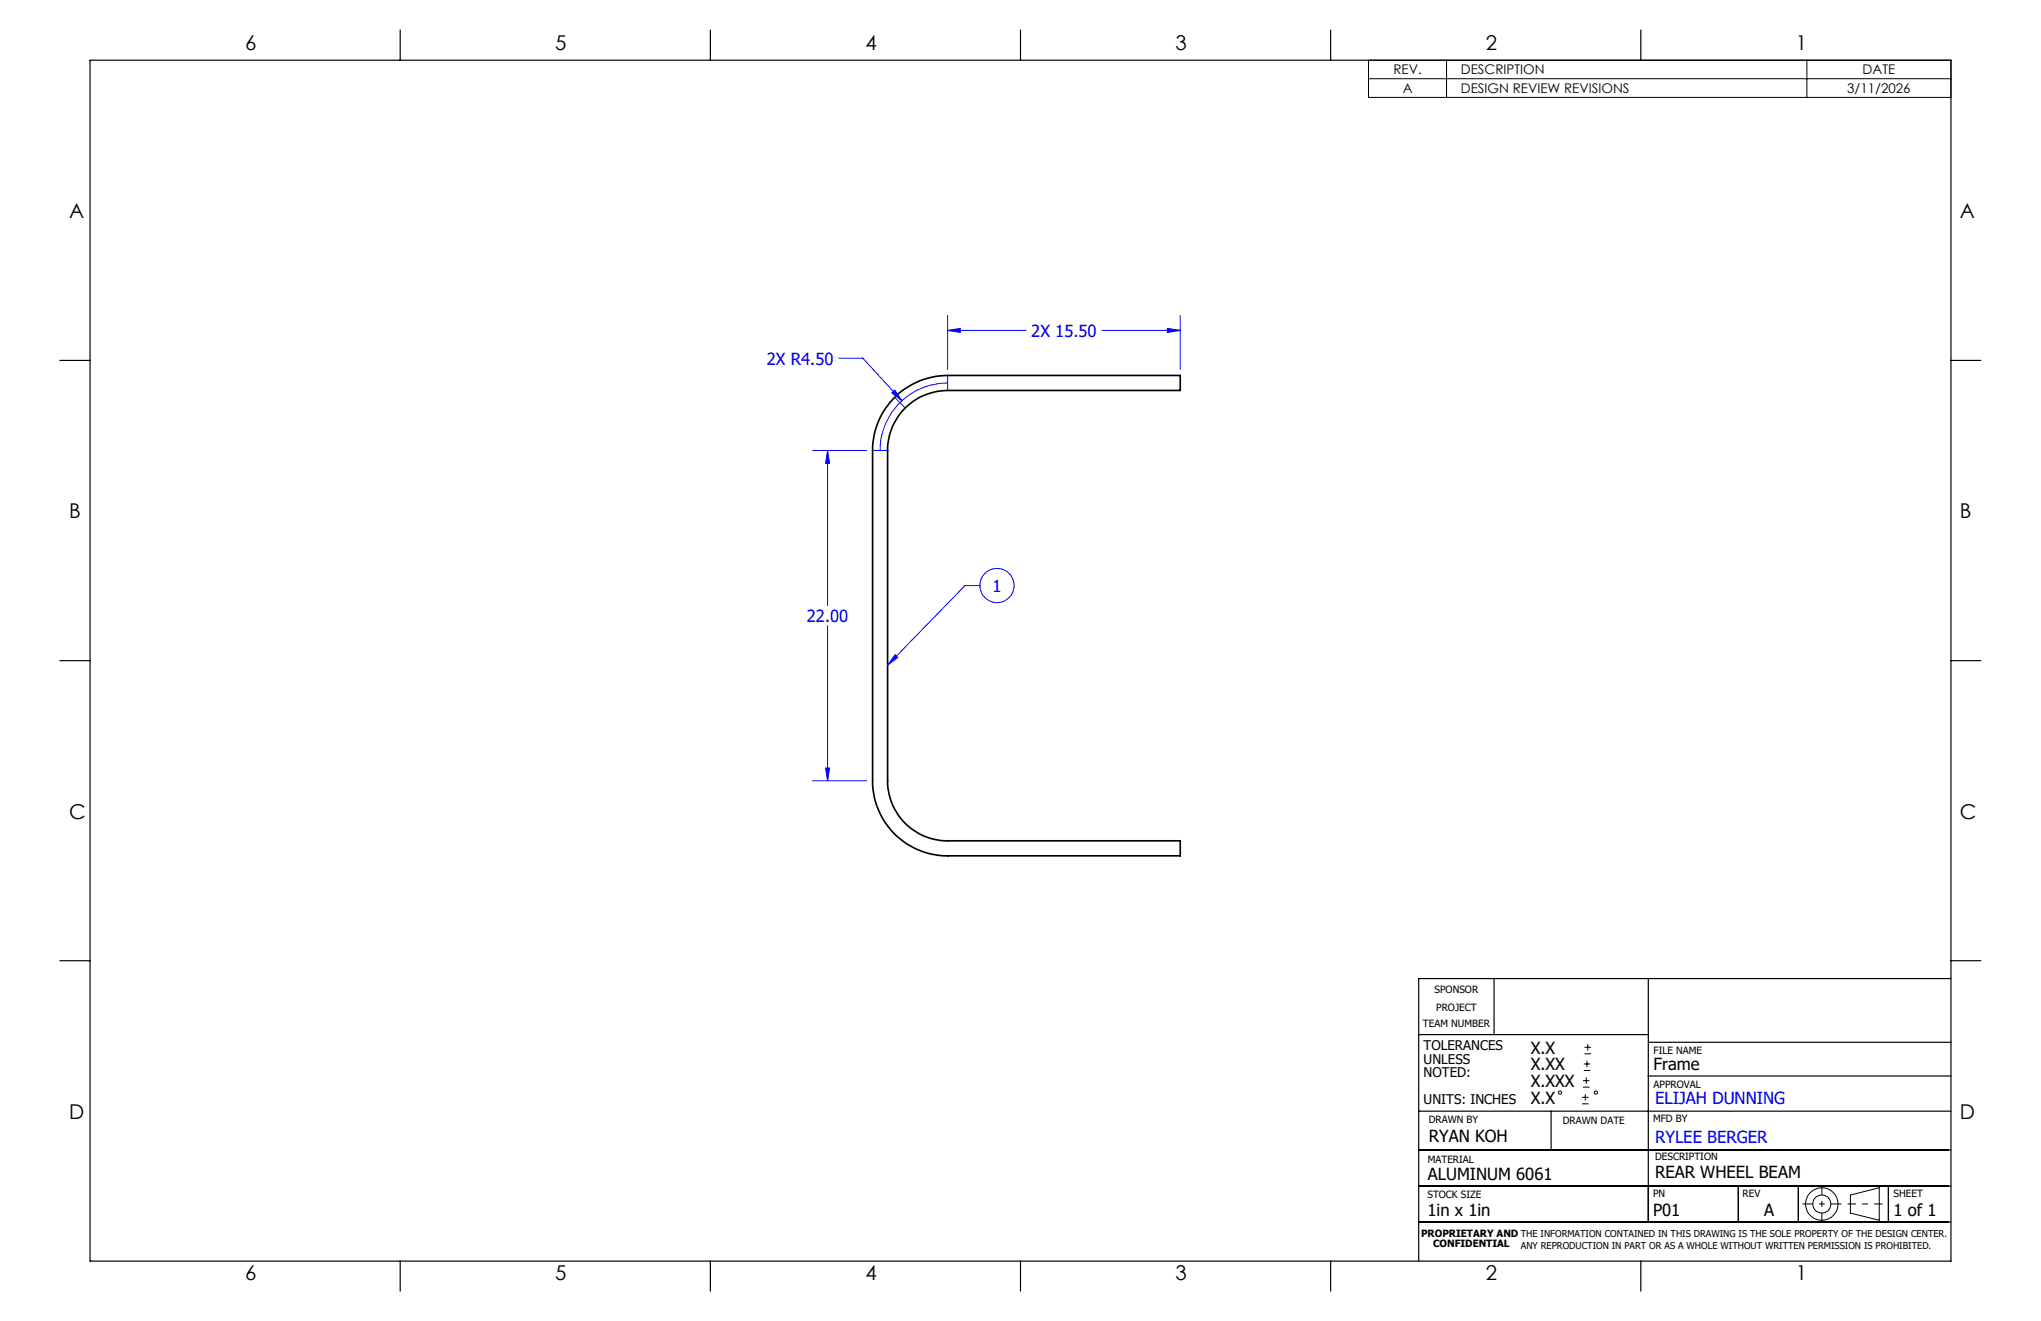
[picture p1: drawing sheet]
<svg xmlns="http://www.w3.org/2000/svg" width="432mm" height="279mm" viewBox="0 0 432 279" stroke-linecap="round" stroke-linejoin="round" font-family="sans-serif">
<path d="M188.9 84.4a16 16 0 0 1 11.6-5h49.2v3.2h-49.2a12.7 12.7 0 0 0-12.7 12.7v69.8a12.6 12.6 0 0 0 12.7 12.7h49.2v3.2h-49.2a15.8 15.8 0 0 1-15.9-15.9v-69.8a16 16 0 0 1 4.3-10.9z" fill="none" stroke="#000" stroke-width=".35"/>
<g fill="none" stroke="#000" stroke-width=".21">
<path d="M289.5 12.7h123.2v7.9h-123.2zM289.5 16.7h123.2M306 12.7v7.9M382.3 12.7v7.9M334.7 233.5h1.4M334.7 232.1h1.4M334.9 229.9h1.4M334.9 228.6h1.4M335.1 226.4h1.3M335.1 225h1.3M335.2 222.9h1.4M335.2 221.5h1.4"/>
<path d="M335.4 231.4v1.4M335.6 227.9v1.3M335.7 224.4v1.3M335.9 220.8v1.4M391.5 252.8l6.1-1.6v6.9l-6.1-1.5z"/>
<circle cx="330" cy="231.1" r=".34"/>
<circle cx="337.6" cy="231.1" r=".35"/>
<circle cx="385.4" cy="254.6" r="1.9"/>
<circle cx="385.4" cy="254.7" r="3.4"/>
</g>
<g fill="none" stroke="#00f" stroke-width=".21">
<path d="M177.4 75.7h5.1l8.3 9.1M200.5 69.9l2.7-.4v.8zM200.5 66.7v11.4M200.5 69.9h16.6M233.1 69.9h16.6M247 69.5l2.7 .4-2.7 .4zM249.7 66.7v11.4M171.9 95.3h11.4M175.1 95.3l.4 2.7h-.8zM175.1 95.3v32.8M188.7 83.1l.6-.6 1.5 2.3zM200.5 81a14.3 14.3 0 0 0-14.3 14.3"/>
<path d="M175.1 132.4v32.7M189.4 138.5l.5 .6-2.1 1.6zM207.3 123.9h-3.1l-16.4 16.8M171.9 165.1h11.4M174.7 162.5h.8l-.4 2.6z"/>
<circle cx="210.9" cy="123.9" r="3.6"/>
</g>
<path d="M381.3 254.6h8.3" fill="none" stroke="#000" stroke-width=".21" stroke-dasharray="15.2 1.3 1.3 1.3" stroke-dashoffset="13" stroke-linecap="butt"/>
<path d="M385.4 250.8v7.7" fill="none" stroke="#000" stroke-width=".21" stroke-dasharray="15.2 1.3 1.3 1.3" stroke-dashoffset="13.3" stroke-linecap="butt"/>
<path d="M390.9 254.6h7.4" fill="none" stroke="#000" stroke-width=".21" stroke-dasharray="15.2 1.3 1.3 1.3" stroke-dashoffset="13.4" stroke-linecap="butt"/>
<path d="M200.5 79.4v3.2M184.6 95.3h3.2M189.3 84.1l2.2 2.2" fill="none" stroke="#00f" stroke-width=".21" stroke-dasharray="15.2 1.3 1.3 1.3" stroke-linecap="butt"/>
<g fill="none" stroke="#000" stroke-width=".25">
<path d="M19 12.7h393.7v254h-393.7zM84.7 6.4v6.3M150.3 6.4v6.3M215.9 6.4v6.3M281.5 6.4v6.3M347.1 6.4v6.3M12.7 76.2h6.3M412.7 76.2h6.4M12.7 139.7h6.3M412.7 139.7h6.4M12.7 203.2h6.3M300.1 218.8h48.6"/>
<path d="M316.1 206.9v11.9M348.7 207v51.5M412.7 207h-112.6v59.7M412.7 203.2h6.4M300.1 235h112.6M328.2 235v8.2M348.7 227.6h64M348.8 220.5h64M300.1 258.5h112.6M300.1 250.9h112.6M300.1 243.2h112.6M367.8 250.9v7.6"/>
<path d="M380.5 250.9v7.6M399.5 250.9v7.6M84.7 266.7v6.4M150.3 266.7v6.4M215.9 266.7v6.4M281.5 266.7v6.4M347.1 266.7v6.4"/>
</g>
<g fill="#00f">
<path d="M188.7 83.1l.6-.6 1.5 2.3z"/>
<path d="M200.5 69.9l2.7-.4v.8zM247 69.5l2.7 .4-2.7 .4zM174.7 162.5h.8l-.4 2.6zM175.1 95.3l.4 2.7h-.8zM189.4 138.5l.5 .6-2.1 1.6z"/>
</g>
<g font-size="4.3">
<text x="51.9" y="10.7">6</text>
<text x="117.5" y="10.7">5</text>
<text x="183.1" y="10.7">4</text>
<text x="248.7" y="10.7">3</text>
<text x="314.3" y="10.7">2</text>
<text x="379.9" y="10.7">1</text>
<text x="14.6" y="46.1">A</text>
<text x="414.7" y="46.1">A</text>
<text x="14.6" y="109.6">B</text>
<text x="414.7" y="109.6">B</text>
<text x="14.6" y="173.1">C</text>
<text x="414.7" y="173.1">C</text>
<text x="14.6" y="236.6">D</text>
<text x="414.7" y="236.6">D</text>
<text x="51.9" y="270.8">6</text>
<text x="117.5" y="270.8">5</text>
<text x="183.1" y="270.8">4</text>
<text x="248.7" y="270.8">3</text>
<text x="314.3" y="270.8">2</text>
<text x="379.9" y="270.8">1</text>
</g>
<g font-size="3.5" fill="#00f">
<text x="218.2" y="71.3">2X 15.50</text>
<text x="162.2" y="77.1">2X R4.50</text>
<text x="210" y="125.1">1</text>
<text x="170.7" y="131.6">22.00</text>
<text x="350.1" y="233.5">ELIJAH DUNNING</text>
<text x="350.1" y="241.7">RYLEE BERGER</text>
</g>
<g font-size="3.5">
<text x="323.8" y="222.9">X.X</text>
<text x="323.8" y="226.4">X.XX</text>
<text x="349.8" y="226.4">Frame</text>
<text x="323.8" y="229.9">X.XXX</text>
<text x="323.8" y="233.5">X.X</text>
<text x="302.3" y="241.5">RYAN KOH</text>
<text x="302.1" y="249.7">ALUMINUM 6061</text>
<text x="350.1" y="249.1">REAR WHEEL BEAM</text>
<text x="302" y="257.2">1in x 1in</text>
<text x="349.7" y="257.2">P01</text>
<text x="373.2" y="257.2">A</text>
<text x="400.6" y="257.1">1 of 1</text>
</g>
<g font-size="2.8">
<text x="294.8" y="15.7">REV.</text>
<text x="309.1" y="15.7">DESCRIPTION</text>
<text x="394.1" y="15.7">DATE</text>
<text x="296.8" y="19.7">A</text>
<text x="309.1" y="19.7">DESIGN REVIEW REVISIONS</text>
<text x="390.8" y="19.7">3/11/2026</text>
<text x="301.2" y="222.2">TOLERANCES</text>
<text x="301.2" y="225">UNLESS</text>
<text x="301.2" y="227.8">NOTED:</text>
<text x="301.2" y="233.5">UNITS: INCHES</text>
</g>
<g font-size="2.1">
<text x="303.5" y="210">SPONSOR</text>
<text x="303.8" y="213.9">PROJECT</text>
<text x="301" y="217.3">TEAM NUMBER</text>
<text x="349.8" y="222.9">FILE NAME</text>
<text x="349.8" y="230.2">APPROVAL</text>
<text x="302.3" y="237.5">DRAWN BY</text>
<text x="330.6" y="237.7">DRAWN DATE</text>
<text x="349.7" y="237.3">MFD BY</text>
<text x="302.1" y="245.9">MATERIAL</text>
<text x="350.1" y="245.4">DESCRIPTION</text>
<text x="302" y="253.3">STOCK SIZE</text>
<text x="349.7" y="253.3">PN</text>
<text x="368.7" y="253.2">REV</text>
<text x="400.6" y="253.2">SHEET</text>
<text x="300.7" y="261.6">PROPRIETARY AND THE INFORMATION CONTAINED IN THIS DRAWING IS THE SOLE PROPERTY OF THE DESIGN CENTER.</text>
<text x="303.2" y="263.8">CONFIDENTIAL</text>
</g>
<text font-size="2" x="321.8" y="264.2">ANY REPRODUCTION IN PART OR AS A WHOLE WITHOUT WRITTEN PERMISSION IS PROHIBITED.</text>
</svg>
